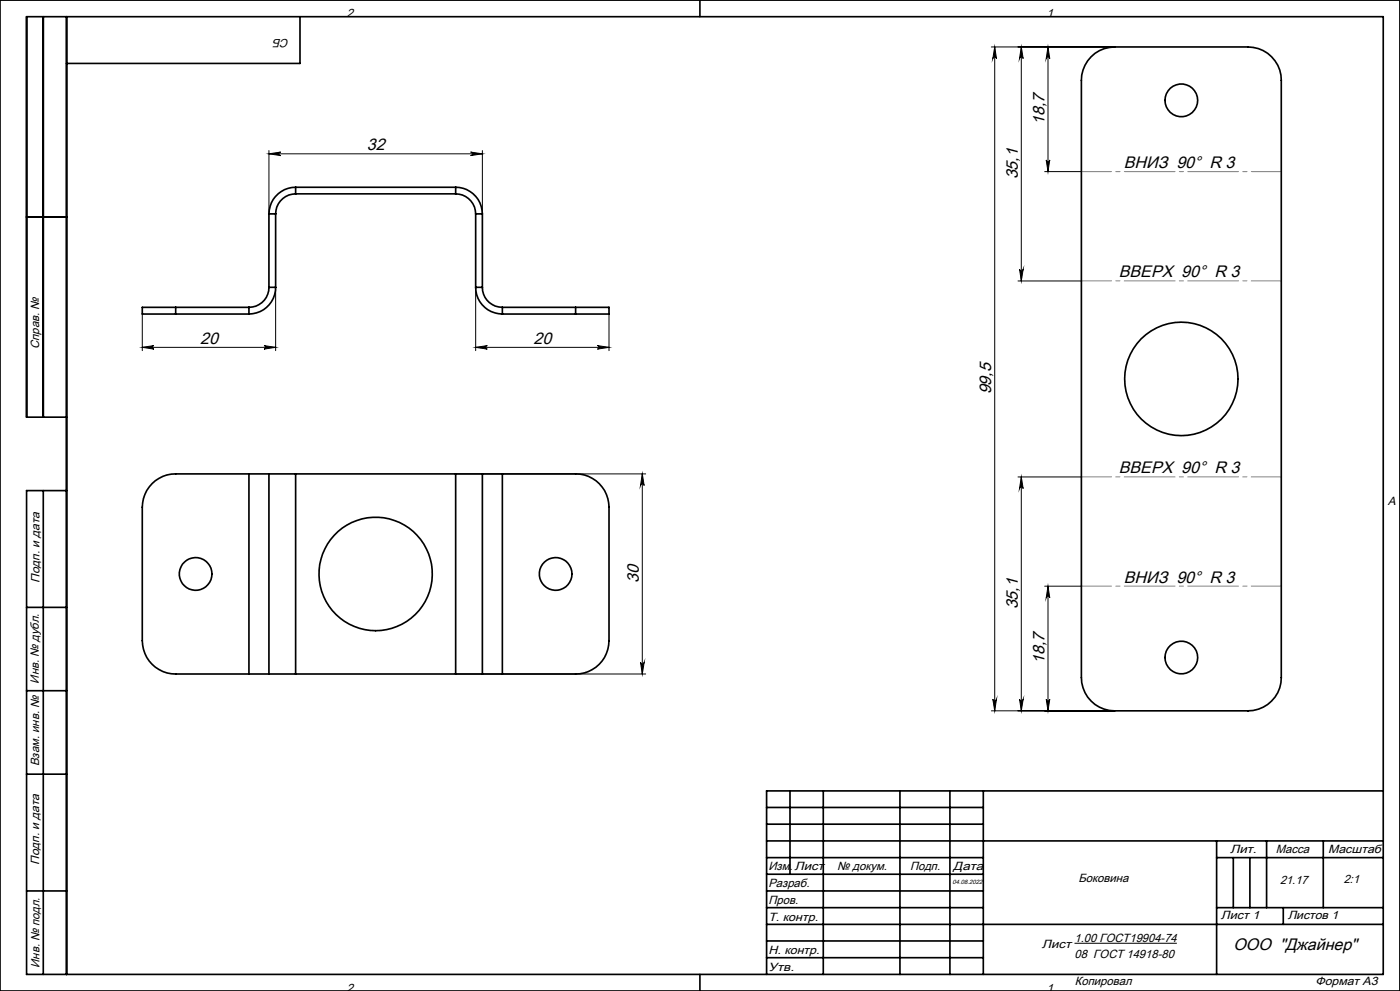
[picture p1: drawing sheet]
<svg xmlns="http://www.w3.org/2000/svg" width="420mm" height="297mm" viewBox="0 0 420 297" stroke-linecap="round" stroke-linejoin="round" font-family="sans-serif">
<g fill="none" stroke="#000" stroke-width=".3">
<path d="M297.4 14.1h37M298.4 14.1v198.9M298.4 14.1l.5 3.5a.55 .55 0 0 0-.5-.5 .55 .55 0 0 0-.5 .5zM306.4 14.1l.6 3.5a.55 .55 0 0 0-.6-.5 .55 .55 0 0 0-.5 .5zM306.4 14.1v70.1M314.4 14.1l.5 3.5a.53 .53 0 0 0-.5-.5 .53 .53 0 0 0-.5 .5zM314.4 14.1v37.3M80.7 46.1l3.5-.5a.53 .53 0 0 0-.5 .5 .53 .53 0 0 0 .5 .5zM80.7 45.1v19M80.7 46.1h64M141.2 45.6l3.5 .5-3.5 .5a.53 .53 0 0 0 .5-.5 .53 .53 0 0 0-.5-.5zM144.7 45.1v19"/>
<path d="M313.4 51.4h11M313.9 47.9a.53 .53 0 0 0 .5 .6 .53 .53 0 0 0 .5-.6l-.5 3.5zM42.7 94.1v11M82.7 86.1v19M142.7 86.1v19M182.7 94.1v11M305.4 84.2h19M305.9 80.7a.55 .55 0 0 0 .5 .5 .55 .55 0 0 0 .6-.5l-.6 3.5zM42.7 104.1l3.5-.5a.53 .53 0 0 0-.5 .5 .53 .53 0 0 0 .5 .5zM42.7 104.1h40M79.2 103.6l3.5 .5-3.5 .5a.53 .53 0 0 0 .5-.5 .53 .53 0 0 0-.5-.5zM142.7 104.1l3.5-.5a.53 .53 0 0 0-.5 .5 .53 .53 0 0 0 .5 .5z"/>
<path d="M142.7 104.1h40M179.2 103.6l3.5 .5-3.5 .5a.53 .53 0 0 0 .5-.5 .53 .53 0 0 0-.5-.5zM136.7 142h57M192.7 142v60M192.7 142l.6 3.5a.55 .55 0 0 0-.6-.5 .55 .55 0 0 0-.5 .5zM305.4 142.9h19M306.4 142.9l.6 3.5a.55 .55 0 0 0-.6-.5 .55 .55 0 0 0-.5 .5zM306.4 142.9v70.1M313.4 175.7h11M314.4 175.7l.5 3.5a.53 .53 0 0 0-.5-.5 .53 .53 0 0 0-.5 .5zM314.4 175.7v37.3M192.2 198.5a.55 .55 0 0 0 .5 .5 .55 .55 0 0 0 .6-.5l-.6 3.5z"/>
<path d="M136.7 202h57M297.4 213h37M297.9 209.5a.55 .55 0 0 0 .5 .5 .55 .55 0 0 0 .5-.5l-.5 3.5zM305.9 209.5a.55 .55 0 0 0 .5 .5 .55 .55 0 0 0 .6-.5l-.6 3.5zM313.9 209.5a.53 .53 0 0 0 .5 .5 .53 .53 0 0 0 .5-.5l-.5 3.5zM322.4 282.7h30.7"/>
</g>
<g fill="none" stroke="#000" stroke-width=".5">
<path d="M0 0h420v297h-420zM13 5v120M20 5v287M90 5v14h-70M210 0v5M327.3 17a9.9 9.9 0 0 1 7.1-2.9h40a10 10 0 0 1 10 10v179a10 10 0 0 1-10 9.9h-40a10 10 0 0 1-10-9.9v-179a10.1 10.1 0 0 1 2.9-7.1zM88.7 56.1a8 8 0 0 0-8 8M88.7 58.1a6 6 0 0 0-6 6M88.7 56.1v2M88.7 56.1h48M88.7 58.1h48M136.7 56.1a8 8 0 0 1 8 8"/>
<path d="M136.7 58.1a6 6 0 0 1 6 6M136.7 56.1v2M8 65h12M80.7 64.1h2M80.7 64.1v22M82.7 64.1v22M142.7 64.1h2M142.7 64.1v22M144.7 64.1v22M52.7 92.1h-10v2h10M52.7 94.1h22M52.7 92.1v2"/>
<path d="M52.7 92.1h22M74.7 92.1v2M80.7 86.1a6 6 0 0 1-6 6M80.7 86.1h2M82.7 86.1a8 8 0 0 1-8 8M142.7 86.1a8 8 0 0 0 8 8M142.7 86.1h2M144.7 86.1a6 6 0 0 0 6 6M150.7 92.1v2M150.7 94.1h22M150.7 92.1h22M172.7 92.1h10v2h-10"/>
<path d="M172.7 92.1v2M20 125h-12v-120h407v287h-407v-145h12M13 147v145M74.7 142h6M74.7 142h-22a10 10 0 0 0-10 10v40a10 10 0 0 0 10 10h22M74.7 142v60M80.7 142h8M80.7 142v60M88.7 142v60M88.7 142h48M136.7 142h8M136.7 142v60"/>
<path d="M144.7 142h6M144.7 142v60M150.7 142h22a10 10 0 0 1 10 10v40a10 10 0 0 1-10 10h-22M150.7 142v60M8 182h12M8 207h12M74.7 202h6M80.7 202h8M88.7 202h48M136.7 202h8M144.7 202h6M8 232h12"/>
<path d="M237 237v25M247 237v55M270 237v55M285 237v55M295 237v55M415 237h-185v55M230 252h185M230 257h65M230 242h65M230 247h65M365 252v40M365 257h50"/>
<path d="M370 257v15M375 257v15M380 252v20M397 252v20M8 267h12M230 277h185M230 272h65M230 262h65M230 267h65M365 272h50M385 272v5M210 292v5"/>
<path d="M230 282h65M230 287h65"/>
<circle cx="354.4" cy="30.1" r="4.9"/>
<circle cx="354.4" cy="113.6" r="17"/>
<circle cx="58.7" cy="172" r="4.9"/>
<circle cx="112.7" cy="172" r="17"/>
<circle cx="166.7" cy="172" r="4.9"/>
<circle cx="354.4" cy="197.1" r="4.9"/>
</g>
<path d="M324.4 51.4h60M324.4 84.2h60M384.4 142.9h-60M384.4 175.7h-60" fill="none" stroke="#808080" stroke-width=".3" stroke-dasharray="15.2 1.3 1.3 1.3" stroke-dashoffset="6.2"/>
<g fill="#000">
<path d="M314.4 14.1l.5 3.5a.53 .53 0 0 0-.5-.5 .53 .53 0 0 0-.5 .5zM313.9 47.9a.53 .53 0 0 0 .5 .6 .53 .53 0 0 0 .5-.6l-.5 3.5z"/>
<path d="M80.7 46.1l3.5-.5a.53 .53 0 0 0-.5 .5 .53 .53 0 0 0 .5 .5zM141.2 45.6l3.5 .5-3.5 .5a.53 .53 0 0 0 .5-.5 .53 .53 0 0 0-.5-.5zM42.7 104.1l3.5-.5a.53 .53 0 0 0-.5 .5 .53 .53 0 0 0 .5 .5zM79.2 103.6l3.5 .5-3.5 .5a.53 .53 0 0 0 .5-.5 .53 .53 0 0 0-.5-.5z"/>
<path d="M142.7 104.1l3.5-.5a.53 .53 0 0 0-.5 .5 .53 .53 0 0 0 .5 .5zM179.2 103.6l3.5 .5-3.5 .5a.53 .53 0 0 0 .5-.5 .53 .53 0 0 0-.5-.5z"/>
<path d="M192.2 198.5a.55 .55 0 0 0 .5 .5 .55 .55 0 0 0 .6-.5l-.6 3.5zM192.7 142l.6 3.5a.55 .55 0 0 0-.6-.5 .55 .55 0 0 0-.5 .5zM305.9 80.7a.55 .55 0 0 0 .5 .5 .55 .55 0 0 0 .6-.5l-.6 3.5zM306.4 14.1l.6 3.5a.55 .55 0 0 0-.6-.5 .55 .55 0 0 0-.5 .5zM313.9 209.5a.53 .53 0 0 0 .5 .5 .53 .53 0 0 0 .5-.5l-.5 3.5zM314.4 175.7l.5 3.5a.53 .53 0 0 0-.5-.5 .53 .53 0 0 0-.5 .5zM305.9 209.5a.55 .55 0 0 0 .5 .5 .55 .55 0 0 0 .6-.5l-.6 3.5zM306.4 142.9l.6 3.5a.55 .55 0 0 0-.6-.5 .55 .55 0 0 0-.5 .5zM297.9 209.5a.55 .55 0 0 0 .5 .5 .55 .55 0 0 0 .5-.5l-.5 3.5zM298.4 14.1l.5 3.5a.55 .55 0 0 0-.5-.5 .55 .55 0 0 0-.5 .5z"/>
</g>
<g font-size="5">
<text x="313.3" y="37.4" transform="rotate(-90 313.3 37.4)">18,7</text>
<text x="110" y="45">32</text>
<text x="305.3" y="53.8" transform="rotate(-90 305.3 53.8)">35,1</text>
<text x="337.2" y="50.4">ВНИЗ 90° R 3</text>
<text x="335.7" y="83">ВВЕРХ 90° R 3</text>
<text x="60" y="103">20</text>
<text x="160" y="103">20</text>
<text x="297.3" y="118.2" transform="rotate(-90 297.3 118.2)">99,5</text>
<text x="335.7" y="141.9">ВВЕРХ 90° R 3</text>
<text x="191.6" y="174.7" transform="rotate(-90 191.6 174.7)">30</text>
<text x="337.2" y="174.6">ВНИЗ 90° R 3</text>
<text x="305.3" y="182.7" transform="rotate(-90 305.3 182.7)">35,1</text>
<text x="313.3" y="199" transform="rotate(-90 313.3 199)">18,7</text>
<text x="370.1" y="284.6">ООО &quot;Джайнер&quot;</text>
</g>
<g font-size="3.6">
<text x="104" y="5.2">2</text>
<text x="314" y="5.2">1</text>
<text x="86.8" y="11.7" transform="rotate(-180 86.8 11.7)">СБ</text>
<text x="11.7" y="104.5" transform="rotate(-90 11.7 104.5)">Справ. №</text>
<text x="416.4" y="151.2">A</text>
<text x="11.9" y="174.7" transform="rotate(-90 11.9 174.7)">Подп. и дата</text>
<text x="11.7" y="204.9" transform="rotate(-90 11.7 204.9)">Инв. № дубл.</text>
<text x="11.7" y="229.6" transform="rotate(-90 11.7 229.6)">Взам. инв. №</text>
<text x="369" y="255.7">Лит.</text>
<text x="382.8" y="255.7">Масса</text>
<text x="398.4" y="255.8">Масштаб</text>
<text x="11.7" y="259.2" transform="rotate(-90 11.7 259.2)">Подп. и дата</text>
<text x="230.5" y="260.6">Изм.</text>
<text x="238.4" y="260.6">Лист</text>
<text x="251.1" y="260.6">№ докум.</text>
<text x="273" y="260.6">Подп.</text>
<text x="286" y="260.6">Дата</text>
<text x="230.5" y="265.9">Разраб.</text>
<text x="323.5" y="264.5">Боковина</text>
<text x="384" y="264.9">21.17</text>
<text x="403.1" y="264.6">2:1</text>
<text x="230.5" y="275.9">Т. контр.</text>
<text x="230.6" y="270.9">Пров.</text>
<text x="366.2" y="275.5">Лист 1</text>
<text x="386.3" y="275.4">Листов 1</text>
<text x="230.6" y="285.9">Н. контр.</text>
<text x="312.6" y="284.1">Лист</text>
<text x="322.4" y="287">08 ГОСТ 14918-80</text>
<text x="322.4" y="282.3">1.00 ГОСТ19904-74</text>
<text x="11.9" y="290" transform="rotate(-90 11.9 290)">Инв. № подл.</text>
<text x="230.6" y="290.9">Утв.</text>
<text x="104" y="297.2">2</text>
<text x="314" y="297.2">1</text>
<text x="322.5" y="295.3">Копировал</text>
<text x="394.6" y="295.2">Формат А3</text>
</g>
<text font-size="1.8" x="285.8" y="265">04.08.2022</text>
</svg>
